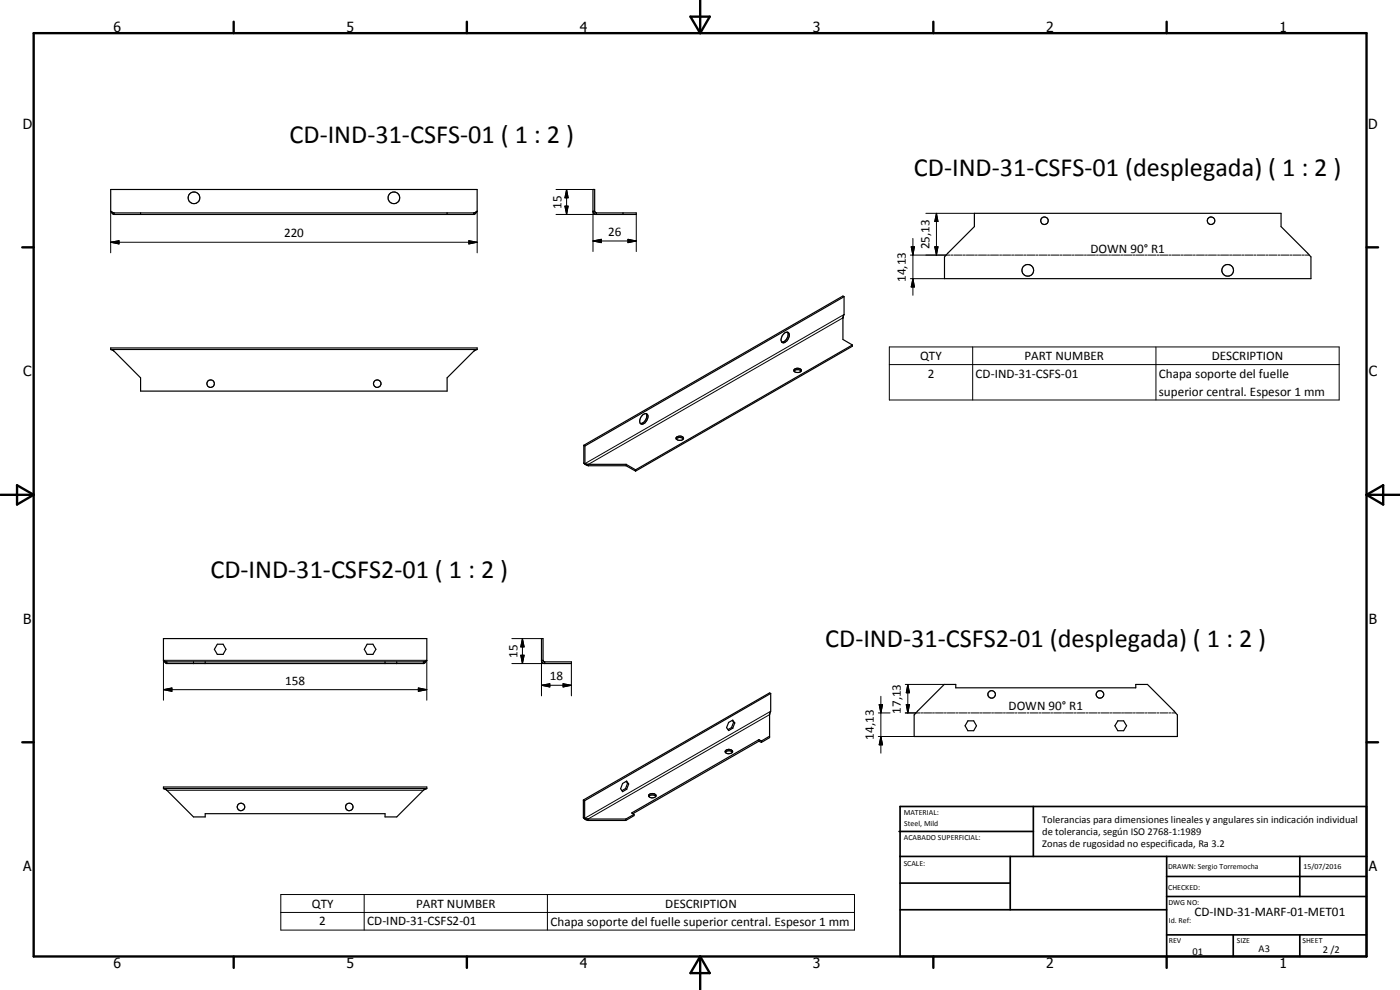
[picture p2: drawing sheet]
<svg xmlns="http://www.w3.org/2000/svg" width="420mm" height="297mm" viewBox="0 0 420 297" stroke-linecap="round" stroke-linejoin="round" font-family="sans-serif">
<g fill="none" stroke="#000" stroke-width=".35">
<path d="M33.2 63.4l.9 .9h108.2l.9-.9M33.2 63.4l1 .5M33.2 63.4v-6.5h110v6.5M34.2 63.9v.4M34.2 63.9h108M42.2 63.9v.4M134.2 63.9v.4M142.2 63.9v.4M143.2 63.4l-1 .5M178 63.4l.1 .5 .7 .4h12.2v-.4h-12M178 63.4v-6.5h.5v6.6l.5 .4M178 63.4h.5"/>
<path d="M179 63.9v.4M187 63.9v.4M292.4 64h92.1v4l8.9 9.1v6.5h-109.9v-6.5l8.9-9.1zM235.5 99.9l1-.2a2.01 2.01 0 0 1-1.8 3 2.05 2.05 0 0 1 .8-2.8zM236.3 99.7a2.18 2.18 0 0 1-1.7 2.9M253.3 89v5.4l-.3 1v6.5l2.8 1.6M253.3 89l-77.8 44.8M253.3 89l-.3-.2-77.8 44.8M33.2 104.9v-.5h110v.5M33.2 104.9h.1M33.2 104.9h110M33.5 104.9l.7 .5 8 8v3.9h92v-3.9l8-8 .7-.5"/>
<path d="M143.2 104.9h-.1M238.3 111.3a1.48 1.48 0 0 1 2.1 0M238.4 110.8a1.31 1.31 0 0 1 2.1 .5 1.35 1.35 0 0 1-2.3-.2zM255.8 103.5v.4l-65.1 37.5M255.8 103.5l-65.1 37.5M175.2 138.9l1.4 .8M175.2 138.9l.9 .4h11.8M175.2 133.6v5.3M175.2 133.6l.3 .2M175.5 133.8v5.3M176.6 139.3v.4M176.6 139.7h11.3"/>
<path d="M187.9 139.7l2.8 1.7M187.9 139.3l2.8 1.7M187.9 139.3v.4M192.9 124.5a.92 .92 0 0 1 1.2-.3 .92 .92 0 0 1 .3 1.3 1.63 1.63 0 0 1-2.2 1.5 2.16 2.16 0 0 1 .7-2.5zM193.9 124.1a2.14 2.14 0 0 1-1.7 2.9M202.9 131.7a1.42 1.42 0 0 1 2.2 0M203.1 131.1a1.28 1.28 0 0 1 2 .5 1.25 1.25 0 0 1-1.2 .5 1.25 1.25 0 0 1-1-.8zM190.7 141v.4M49.1 198.1l.8 .5h77.3l.9-.5M49.1 198.1l1 1M49.1 198.1v-6.5h79v6.5M50.1 199.1h77"/>
<path d="M50.1 198.6v.5M58.1 198.6v.5M61.6 198.6v.5M65.2 193.3h1.8l.8 1.5-.8 1.5h-1.8l-.9-1.5zM110.2 193.3h1.7l.9 1.5-.9 1.5h-1.7l-.9-1.5zM115.6 198.6v.5M119.1 198.6v.5M127.1 198.6v.5M128.1 198.1l-1 1M162.5 198.1h.5M163 198.1l.4 .5h8.1v.5h-8M163 198.1v-6.5h-.5v6.7l.3 .5 .7 .3"/>
<path d="M163.5 198.6v.5M219.5 218.3l.4 .2M219.5 218.3l-1 .6M219.7 216.2l.5 .5M220.2 216.7l-.7 1.6M220.2 216.7l.3 .2M220.5 216.9l-.6 1.6M220.5 216.9l-.6-.8-1.2 .6-.7 1.6 .7 .9 1.2-.7M231.3 208.1v5.3l-.3 .9v7l-2.5 1.5M231.3 208.1l-55.8 32.1M231.3 208.1l-.3-.2-55.9 32.1M275.4 213.4l8-8h3.4v1h54.1v-1h3.5l8.9 9.1v6.5h-78.9v-6.5z"/>
<path d="M290.5 216.3h1.7l.9 1.5-.9 1.4h-1.7l-.9-1.4zM335.5 216.3h1.7l.9 1.5-.9 1.4h-1.7l-.9-1.4zM49.1 236.6l1 .5 8 8h3.5v-1h54v1h3.5l8-8 1-.5M49.1 236.6v-.5h79v.5M49.1 236.6h79M187.7 236.6l.4 .2M187.7 236.6l-1.1 .6M187.9 234.4l.4 .6M188.3 235l.4 .2M188.3 235l-.6 1.6M188.7 235.2l-.6-.8-1.3 .7-.5 1.5 .5 .9 1.3-.7M188.7 235.2l-.6 1.6"/>
<path d="M194.7 238.9a1.52 1.52 0 0 1 2.1 0M194.8 238.4a1.24 1.24 0 0 1 2.1 .4 1.19 1.19 0 0 1-1.2 .6 1.19 1.19 0 0 1-1-.9zM217.7 225.7a1.42 1.42 0 0 1 2.1 0M217.8 225.2a1.33 1.33 0 0 1 2.1 .4 1.31 1.31 0 0 1-2.3-.1zM227.8 221.9l-38.2 22 .7 .4M227.8 222.4l-37.9 21.7M227.8 221.9v.5M227.8 221.9l.7 .4M227.8 222.4l.7 .4M228.5 222.3v.5M231 220.9l-2.5 1.4M175.1 245.4l1.4 .8"/>
<path d="M175.1 245.4l.4 .1M175.1 240v5.4M175.1 240l.4 .2M175.5 245.5l.6 .2h11.7M175.5 240.2v5.3M176.5 246.2h11.3M176.5 245.7v.5M187.8 245.7v.5M190.3 244.3v.4l-2.5 1.5M190.3 244.3l-2.5 1.4"/>
<circle cx="58.2" cy="59.4" r="1.75"/>
<circle cx="118.2" cy="59.3" r="1.75"/>
<circle cx="313.5" cy="66.2" r="1.13"/>
<circle cx="363.4" cy="66.2" r="1.14"/>
<circle cx="308.4" cy="81.1" r="1.75"/>
<circle cx="368.4" cy="81.1" r="1.75"/>
<circle cx="63.2" cy="115.1" r="1.13"/>
<circle cx="113.2" cy="115.1" r="1.11"/>
<circle cx="297.6" cy="208.4" r="1.13"/>
<circle cx="330.1" cy="208.3" r="1.14"/>
<circle cx="72.3" cy="242.1" r="1.11"/>
<circle cx="104.8" cy="242.1" r="1.13"/>
</g>
<g fill="none" stroke="#000" stroke-width=".3">
<path d="M166.9 56.9h11.1M170 56.9l.5 2.5h-1zM170 56.9v7.4M33.2 72.7l2.5-.5v1zM33.2 72.7h110M33.2 63.4v12.5M140.7 72.2l2.5 .5-2.5 .5zM143.2 63.4v12.5M166.9 64.3h12.1M169.5 61.8h1l-.5 2.5zM178 72.3l2.5-.5v1zM178 72.3h13"/>
<path d="M178 63.4v12.1M188.5 71.8l2.5 .5-2.5 .5zM191 64.3v11.2M273.2 76.5h11.9M273.5 74h.9l-.4 2.5zM274 71.5v17.1M277.9 64h14.5M280.5 74h1l-.5 2.5zM281 64l.5 2.5h-1zM281 64v12.5M285.4 76.5h.7M286.4 76.5h2.4"/>
<path d="M289.1 76.5h.6M290 76.5h2.4M292.7 76.5h.6M293.7 76.5h2.4M296.4 76.5h.6M297.3 76.5h2.4M300 76.5h.6M300.9 76.5h2.4M303.6 76.5h.6M304.5 76.5h2.4M307.2 76.5h.7M308.2 76.5h2.4"/>
<path d="M310.9 76.5h.6M311.8 76.5h2.4M314.5 76.5h.6M315.4 76.5h2.5M318.2 76.5h.6M319.1 76.5h2.4M321.8 76.5h.6M322.7 76.5h2.5M325.4 76.5h.6M326.3 76.5h2.4M329.1 76.5h.5M330 76.5h2.4"/>
<path d="M332.7 76.5h.6M333.6 76.5h2.4M336.3 76.5h.7M337.2 76.5h2.5M340 76.5h.6M340.9 76.5h2.4M343.6 76.5h.6M344.5 76.5h2.4M347.2 76.5h.6M348.1 76.5h2.5M350.8 76.5h.7M351.8 76.5h2.4"/>
<path d="M354.5 76.5h.6M355.4 76.5h2.4M358.1 76.5h.6M359.1 76.5h2.4M361.8 76.5h.6M362.7 76.5h2.4M365.4 76.5h.6M366.3 76.5h2.4M369 76.5h.6M369.9 76.5h2.5M372.6 76.5h.7M373.6 76.5h2.4"/>
<path d="M376.3 76.5h.6M377.2 76.5h2.4M379.9 76.5h.6M380.8 76.5h2.4M383.6 76.5h.6M384.5 76.5h2.4M387.2 76.5h.6M388.1 76.5h2.4M390.8 76.5h.6M391.7 76.5h1.3M253 95.4l-76.4 43.9M253.3 94.4l-77.8 44.7"/>
<path d="M273.2 83.6h10.3M274 83.6l.4 2.5h-.9zM266.9 104.1h135v15.9h-135zM266.9 109.4h135M291.9 104.1v15.9M346.9 104.1v15.9M153.6 191.6h8.9M153.6 199.1h9.9M156.3 196.6h1l-.5 2.5zM156.8 191.6l.5 2.5h-1zM156.8 191.6v7.5M162.5 198.1v10.7"/>
<path d="M171.5 199.1v9.7M49.1 206.9l2.5-.5v1zM49.1 210.1v-12h79v12M49.1 206.9h79M125.5 206.4l2.6 .5-2.6 .5zM162.5 205.6l2.5-.5v1zM162.5 205.6h9M169 205.1l2.5 .5-2.5 .5zM231 214.4l-54.5 31.3M231.3 213.4l-55.8 32.1M263.6 213.9h3.5M263.9 211.4h1l-.5 2.5z"/>
<path d="M264.4 208.9v17.1M271.7 213.9h4.3M271.7 205.4h11.7M272 211.4h1l-.6 2.5zM272.4 205.4l.6 2.5h-1zM272.4 205.4v8.5M276.3 213.9h.6M277.2 213.9h2.4M279.9 213.9h.5M280.7 213.9h2.4M283.4 213.9h.6M284.3 213.9h2.4"/>
<path d="M287 213.9h.6M287.9 213.9h2.3M290.5 213.9h.6M291.4 213.9h2.4M294 213.9h.7M294.9 213.9h2.4M297.6 213.9h.6M298.5 213.9h2.4M301.1 213.9h.6M302 213.9h2.4M304.7 213.9h.6M305.6 213.9h2.3"/>
<path d="M308.3 213.9h.5M309.1 213.9h2.4M311.8 213.9h.6M312.7 213.9h2.3M315.3 213.9h.6M316.2 213.9h2.4M318.9 213.9h.6M319.7 213.9h2.4M322.4 213.9h.6M323.3 213.9h2.4M326 213.9h.5M326.8 213.9h2.4"/>
<path d="M329.5 213.9h.6M330.4 213.9h2.4M333.1 213.9h.6M334 213.9h2.3M336.6 213.9h.6M337.5 213.9h2.3M340.1 213.9h.6M341 213.9h2.4M343.7 213.9h.6M344.6 213.9h2.4M347.2 213.9h.6M348.1 213.9h2.4"/>
<path d="M350.8 213.9h.6M351.7 213.9h1.1M50.1 237.1h77M263.6 221h10.8M264.4 221l.5 2.5h-1zM84.3 268.4h172.1v10.7h-172.1zM84.3 273.8h172.1M109.3 268.4v10.7M164.3 268.4v10.7"/>
</g>
<g fill="none" stroke="#000" stroke-width=".71">
<path d="M10.1 9.9h400v277.1h-400zM70.1 6.5v3.4M140.1 6.5v3.4M207.2 5h5.8l-2.9 4.9zM210.1 0v9.9M280.1 6.5v3.4M350.1 6.5v3.4M6.7 74.2h3.4M410.1 74.2h3.5M.1 148.5h10M5.1 145.6l5 2.9-5 2.9zM410.1 148.5h10"/>
<path d="M410.1 148.5l5-2.9v5.8zM6.7 222.7h3.4M410.1 222.7h3.5M70.1 287v3.4M140.1 287v3.4M210.1 287v10M210.1 287l2.9 5h-5.8zM280.1 287v3.4M350.1 287v3.4"/>
</g>
<g fill="none" stroke="#000" stroke-width=".51">
<path d="M269.8 249.5h40.3M270.1 242h140v45h-140zM270.1 257h140M303.2 257v16M310.1 242v15M350.1 257v30M390.1 257v12M270.1 265h33.1M270.1 273h80M350.1 269h60M350.1 263h60M350.1 280.5h60"/>
<path d="M370.1 280.5v6.5M390.1 280.5v6.5"/>
</g>
<g fill="#000">
<path d="M170 56.9l.5 2.5h-1zM33.2 72.7l2.5-.5v1zM140.7 72.2l2.5 .5-2.5 .5zM169.5 61.8h1l-.5 2.5zM178 72.3l2.5-.5v1zM188.5 71.8l2.5 .5-2.5 .5zM273.5 74h.9l-.4 2.5zM280.5 74h1l-.5 2.5zM281 64l.5 2.5h-1zM274 83.6l.4 2.5h-.9zM156.3 196.6h1l-.5 2.5zM156.8 191.6l.5 2.5h-1z"/>
<path d="M49.1 206.9l2.5-.5v1zM125.5 206.4l2.6 .5-2.6 .5zM162.5 205.6l2.5-.5v1zM169 205.1l2.5 .5-2.5 .5zM263.9 211.4h1l-.5 2.5zM272 211.4h1l-.6 2.5zM272.4 205.4l.6 2.5h-1zM264.4 221l.5 2.5h-1z"/>
</g>
<g font-size="7.9">
<text x="86.9" y="43">CD-IND-31-CSFS-01 ( 1 : 2 )</text>
<text x="274.3" y="52.9">CD-IND-31-CSFS-01 (desplegada) ( 1 : 2 )</text>
<text x="63.1" y="173.4">CD-IND-31-CSFS2-01 ( 1 : 2 )</text>
<text x="247.7" y="194.2">CD-IND-31-CSFS2-01 (desplegada) ( 1 : 2 )</text>
</g>
<g font-size="4.2">
<text x="34" y="9.6">6</text>
<text x="104" y="9.6">5</text>
<text x="174" y="9.6">4</text>
<text x="244" y="9.6">3</text>
<text x="314" y="9.6">2</text>
<text x="384" y="9.6">1</text>
<text x="6.8" y="38.7">D</text>
<text x="410.6" y="38.7">D</text>
<text x="7" y="112.9">C</text>
<text x="410.8" y="112.9">C</text>
<text x="7" y="187.1">B</text>
<text x="410.8" y="187.1">B</text>
<text x="7" y="261.4">A</text>
<text x="410.8" y="261.4">A</text>
<text x="34" y="290.4">6</text>
<text x="104" y="290.4">5</text>
<text x="174" y="290.4">4</text>
<text x="244" y="290.4">3</text>
<text x="314" y="290.4">2</text>
<text x="384" y="290.4">1</text>
</g>
<g font-size="3.9">
<text x="168.5" y="62.7" transform="rotate(-90 168.5 62.7)">15</text>
<text x="85.2" y="71.2">220</text>
<text x="182.5" y="70.8">26</text>
<text x="279" y="74.8" transform="rotate(-90 279 74.8)">25,13</text>
<text x="327.3" y="75.8">DOWN 90° R1</text>
<text x="271.9" y="84.6" transform="rotate(-90 271.9 84.6)">14,13</text>
<text x="276.2" y="108">QTY</text>
<text x="278.4" y="113.4">2</text>
<text x="292.8" y="113.4">CD-IND-31-CSFS-01</text>
<text x="307.5" y="108">PART NUMBER</text>
<text x="347.8" y="113.5">Chapa soporte del fuelle</text>
<text x="363.7" y="108">DESCRIPTION</text>
<text x="347.8" y="118.7">superior central. Espesor 1 mm</text>
<text x="155.3" y="197.4" transform="rotate(-90 155.3 197.4)">15</text>
<text x="85.6" y="205.4">158</text>
<text x="165" y="204.1">18</text>
<text x="270.4" y="214.1" transform="rotate(-90 270.4 214.1)">17,13</text>
<text x="302.7" y="213.1">DOWN 90° R1</text>
<text x="262.3" y="222" transform="rotate(-90 262.3 222)">14,13</text>
<text x="93.6" y="272.3">QTY</text>
<text x="124.9" y="272.3">PART NUMBER</text>
<text x="199.7" y="272.3">DESCRIPTION</text>
<text x="358.5" y="275">CD-IND-31-MARF-01-MET01</text>
<text x="95.8" y="277.7">2</text>
<text x="110.2" y="277.7">CD-IND-31-CSFS2-01</text>
<text x="165.2" y="277.7">Chapa soporte del fuelle superior central. Espesor 1 mm</text>
</g>
<g font-size="3.1">
<text x="312.7" y="246.8">Tolerancias para dimensiones lineales y angulares sin indicación individual</text>
<text x="312.7" y="250.4">de tolerancia, según ISO 2768-1:1989</text>
<text x="312.7" y="254">Zonas de rugosidad no especificada, Ra 3.2</text>
<text x="357.9" y="286.4">01</text>
<text x="377.7" y="285.6">A3</text>
<text x="397" y="285.9">2 /2</text>
</g>
<g font-size="2.4">
<text x="271.2" y="244.4">MATERIAL:</text>
<text x="271.3" y="252">ACABADO SUPERFICIAL:</text>
<text x="271.4" y="247.9">Steel, Mild</text>
<text x="271.2" y="259.7">SCALE:</text>
<text x="350.6" y="260.8">DRAWN: Sergio Torremocha</text>
<text x="391.2" y="260.6">15/07/2016</text>
<text x="350.6" y="267">CHECKED:</text>
<text x="350.6" y="271.4">DWG NO:</text>
<text x="350.8" y="276.9">Id. Ref:</text>
<text x="350.8" y="282.8">REV</text>
<text x="371.2" y="282.9">SIZE</text>
<text x="390.9" y="282.9">SHEET</text>
</g>
</svg>
